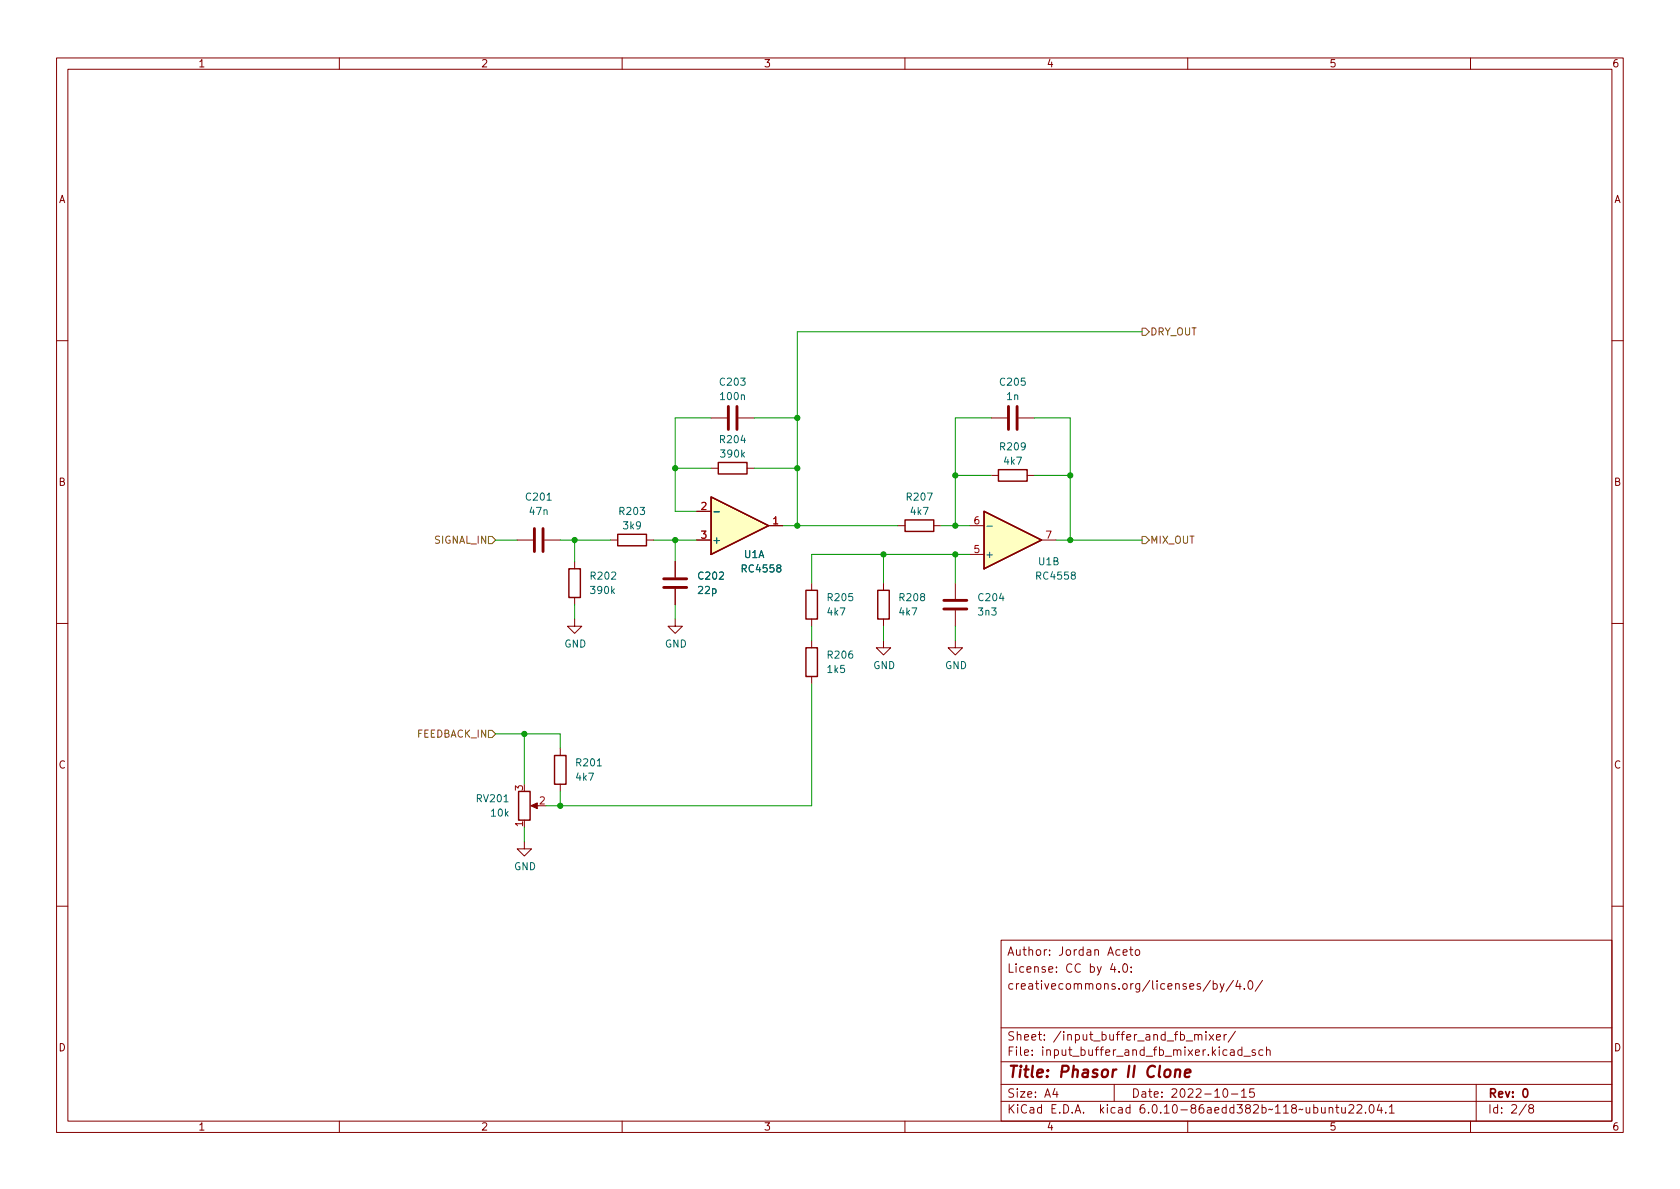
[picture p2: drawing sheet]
<svg xmlns="http://www.w3.org/2000/svg" width="297mm" height="210mm" viewBox="0 0 297 210" stroke-linecap="round" stroke-linejoin="round" font-family="sans-serif">
<g fill="none" stroke="#840000" stroke-width=".18">
<path d="M10 10.2h277v190.1h-277zM12 12.2h273v186.1h-273zM60 10.2v2M110 10.2v2M160 10.2v2M210 10.2v2M260 10.2v2M10 60.2h2M125.7 73.9h2.8M130.6 73.9h2.7M175.3 73.9h2.8M180.1 73.9h2.8"/>
<path d="M285 60.2h2M91.4 95.5h2.8M96.3 95.5h2.8M101.6 99.3v1.3M107.9 95.5h1.3M114.3 95.5h1.3M119.4 99.3v2.8M123.2 95.5h2.5M123.2 90.4h2.5M125.7 82.8h1.3M132.1 82.8h1.2M135.9 93h2.5"/>
<path d="M158.7 93h1.3M165.1 93h1.3M171.4 98h2.6M171.4 93h2.6M175.3 84.1h1.2M181.6 84.1h1.3M184.1 95.5h2.6M10 110.2h2M101.6 109.5v1.2h1.3l-1.3 1.3-1.3-1.3h1.3M101.6 105.7v1.2M119.4 109.5v1.2h1.2l-1.2 1.3-1.3-1.3h1.3M119.4 104.1v2.8"/>
<path d="M143.5 103.1v1.3M143.5 109.5v1.2M143.5 113.3v1.2M143.5 119.6v1.3M156.2 113.3v1.2h1.3l-1.3 1.3-1.3-1.3h1.3M156.2 103.1v1.3M156.2 109.5v1.2M168.9 113.3v1.2h1.3l-1.3 1.3-1.3-1.3h1.3M168.9 103.1v2.8M168.9 107.9v2.8M285 110.2h2M99.1 132.3v1.3"/>
<path d="M99.1 138.7v1.2M92.7 148.8v1.3h1.3l-1.3 1.3-1.3-1.3h1.3M94.2 142.5h1M10 160.2h2M177 166.3h108v32h-108zM196.7 170.4l-.3 1h.9M197.1 170.9v1M197.9 171.8v.1M198.6 168.4l.7-.1-.1-.3-.4-.1-.2 .2v.8h.6M198.6 170.6l.3-.2a.81 .81 0 0 1 .5 .7 .81 .81 0 0 1-.3 .8h-.1a.81 .81 0 0 1-.4-1.3zM199.7 167.9h.6M199.9 167.4v1.3l.4 .2"/>
<path d="M200 171.8v.1M200 171v.1M200.9 168l.3-.1 .3 .3v.4l-.3 .3h-.3l-.2-.3v-.4zM214 173.4l-1.3 1.9M214.5 174l.4-.1 .3 .3v.4l-.1 .3h-.6M214.5 173.4v1.5M215.7 173.9l.4 1M216.4 173.9l-.5 1.4-.2 .1M218.1 173.4l-1.3 1.9M218.9 173.4l-.4 1h.9M219.2 173.9v1M220 174.8v.1"/>
<path d="M220.8 173.6l.2-.2a.81 .81 0 0 1 .6 .7 .81 .81 0 0 1-.3 .8h-.2a.81 .81 0 0 1-.3-1.3zM223.2 173.4l-1.3 1.9M285 160.2h2M60 198.3v2M110 198.3v2M160 198.3v2M177 194.8h108M177 191.8h108M177 187.8h108M177 181.8h108M186.5 192.5l-.4 1h1M186.9 193v1"/>
<path d="M197 191.8v3M210 198.3v2M211.2 183.1l.2-.2 .4 .1 .1 .9M211.9 183.1l.2-.2 .3 .1 .1 .9M213.2 182.4v.2M213.2 182.9v1M213.8 182.9l.8 1M214.6 182.9l-.8 1M215.1 183.4l.7-.1-.1-.3-.4-.1-.2 .2v.8h.6M216.4 192.6l.2-.1a.81 .81 0 0 1 .6 .7 .81 .81 0 0 1-.3 .8h-.2a.81 .81 0 0 1-.6-.6 .81 .81 0 0 1 .3-.8zM216.4 182.9v1M216.9 182.9l-.3 .1-.2 .2"/>
<path d="M217.6 185.7h.5l.1 .9M217.7 193.5h1.2M218.2 186l-.5 .1a.29 .29 0 0 0-.2 .2 .29 .29 0 0 0 .2 .3h.5M218.4 182.4l-1.3 1.9M219.5 193l.4-.5v1.5M219.5 194h.9M219.6 185.7l-.5-.1-.2 .3v.4l.1 .3h.6M219.6 185.1v1.5M219.9 186.8h1.2M221.7 192.5h-.7l-.1 .7 .2-.1 .5 .1 .2 .2-.1 .5-.2 .1-.6-.1M221.9 185.7l-.3-.1-.2 .2v.3l.5 .1v.4h-.5M223.3 185.7l-.4-.1-.3 .3v.4l.1 .3h.6"/>
<path d="M223.9 185.8l.2-.2 .4 .1 .1 .9M223.9 185.1v1.5M235 196l.2-.2 .4 .1v.9M235 195.8v1M236.1 195.8h.6M236.4 195.3v1.3l.3 .2M237.2 195.8l.1 1h.3l.3-.1M237.9 195.8v1M238.5 195.5l.6-.2 .2 .2 .1 .3-1 1h1M239.9 195.5l.6-.2 .2 .2 .1 .3-.9 1h.9M241.4 196.7v.1M242.3 195.4l.1-.1a.81 .81 0 0 1 .6 .7 .81 .81 0 0 1-.3 .8h-.1a.81 .81 0 0 1-.6-.6 .81 .81 0 0 1 .3-.8z"/>
<path d="M243.9 195.3l-.4 1h.9M244.2 195.8v1M245 196.7v.1M245.6 195.8l.5-.5v1.5M245.6 196.8h.9M260 198.3v2M261 191.8v6.5M269.9 195.3l-1.3 1.9M270.6 196l-.3-.3 .1-.2 .2-.2 .4 .1 .2 .2-.1 .2-.7 .2-.1 .3v.2l.3 .3h.4l.2-.3-.1-.4-.2-.1"/>
</g>
<path d="M269.4 192.7l.2-.2a.8 .8 0 0 1 .5 .8 .8 .8 0 0 1-.5 .7l-.2-.1-.1-.4z" fill="none" stroke="#840000" stroke-width=".3"/>
<path d="M206 189.3a.52 .52 0 0 1 .6-.2 .52 .52 0 0 1 .4 .4l-.1 .6a.55 .55 0 0 1-.5 .4 .55 .55 0 0 1-.6-.4zM207.8 189.3a.49 .49 0 0 1 .9 .1l-.1 1.1M207.9 189.1l-.2 1.4M209.5 189.8l1-.2-.1-.4-.1-.1-.6 .1-.2 1 .2 .3 .6-.1" fill="none" stroke="#840000" stroke-width=".4"/>
<path d="M128.8 71.9v4M130.3 71.9v4M178.3 71.9v4M179.8 71.9v4M94.5 93.5v4M96 93.5v4M117.3 103.9h4.1M117.3 102.4h4.1M166.9 107.7h4M166.9 106.2h4" fill="none" stroke="#840000" stroke-width=".51"/>
<path d="M109.2 94.5h5.1v2h-5.1zM125.7 87.9l10.2 5.1-10.2 5zM127 81.8h5.1v2h-5.1zM160 91.9h5.1v2.1h-5.1zM174 90.4l10.1 5.1-10.1 5.1zM176.5 83.1h5.1v2h-5.1zM100.6 100.6h2v5.1h-2zM142.5 104.4h2v5.1h-2zM142.5 114.5h2v5.1h-2zM155.2 104.4h2v5.1h-2zM91.7 139.9h2v5.1h-2zM98 133.6h2.1v5.1h-2.1z" fill="none" stroke="#840000" stroke-width=".25"/>
<path d="M93.9 142.5l1.1-.5v1z" fill="#840000" stroke="#840000" stroke-width=".18"/>
<g fill="#ffffc2" stroke="#ffffc2" stroke-width=".18">
<path d="M174 90.4l10.1 5.1-10.1 5.1z"/>
<path d="M125.7 87.9l10.2 5.1-10.2 5z"/>
</g>
<path d="M126.2 90.5h1M174.5 93h1" fill="none" stroke="#006464" stroke-width=".18"/>
<path d="M201.9 58h.7l.6 .7-.6 .6h-.7zM86.4 94.9h.6l.6 .6-.6 .6h-.6zM201.9 94.9h.7l.6 .6-.6 .6h-.7zM86.4 129.2h.6l.6 .6-.6 .6h-.6z" fill="none" stroke="#725600" stroke-width=".18"/>
<g fill="none" stroke="#009600" stroke-width=".18">
<path d="M201.9 58.7h-60.9v34.3M125.7 73.9h-6.3v16.5h3.8M133.3 73.9h7.7M175.3 73.9h-6.4v19.1M182.9 73.9h6.3v21.6M87.6 95.5h3.8M99.1 95.5h8.8M101.6 95.5v3.8M115.6 95.5h7.6M119.4 95.5v3.8M119.4 82.8h6.3M133.3 82.8h7.7"/>
<path d="M138.4 93h20.3M156.2 98v5.1M166.4 93h5M168.9 98v5.1M168.9 84.1h6.4M171.4 98h-27.9v5.1M182.9 84.1h6.3M186.7 95.5h15.2M101.6 106.9v2.6M119.4 106.9v2.6M143.5 110.7v2.6M156.2 110.7v2.6"/>
<path d="M168.9 110.7v2.6M87.6 129.8h11.5v2.5M92.7 129.8v8.9M99.1 139.9v2.6M143.5 120.9v21.6h-47M92.7 146.3v2.5"/>
</g>
<g fill="#009600" stroke="#009600" stroke-width=".18">
<circle cx="99.1" cy="142.5" r=".46"/>
<circle cx="119.4" cy="82.8" r=".46"/>
<circle cx="119.4" cy="95.5" r=".46"/>
<circle cx="92.7" cy="129.8" r=".46"/>
<circle cx="101.6" cy="95.5" r=".46"/>
<circle cx="168.9" cy="84.1" r=".46"/>
<circle cx="168.9" cy="93" r=".46"/>
<circle cx="189.2" cy="95.5" r=".46"/>
<circle cx="189.2" cy="84.1" r=".46"/>
<circle cx="141" cy="73.9" r=".46"/>
<circle cx="141" cy="93" r=".46"/>
<circle cx="141" cy="82.8" r=".46"/>
<circle cx="168.9" cy="98" r=".46"/>
<circle cx="156.2" cy="98" r=".46"/>
</g>
<text font-size="2.8" fill="#840000" x="178" y="190.6">Title: Phasor II Clone</text>
<g font-size="2.1" fill="#840000">
<text x="178" y="172">License: CC by 4.0:</text>
<text x="178" y="169">Author: Jordan Aceto</text>
<text x="178" y="175">creativecommons.org/licenses/by/4.0/</text>
<text x="178" y="184">Sheet: /input_buffer_and_fb_mixer/</text>
<text x="178" y="186.7">File: input_buffer_and_fb_mixer.kicad_sch</text>
<text x="178" y="196.9">KiCad E.D.A. kicad 6.0.10-86aedd382b~118~ubuntu22.04.1</text>
<text x="178" y="194.1">Size: A4</text>
<text x="200" y="194.1">Date: 2022-10-15</text>
<text x="263" y="194.1">Rev: 0</text>
<text x="263" y="196.9">Id: 2/8</text>
</g>
<g font-size="1.8" fill="#840000">
<text x="35" y="11.9">1</text>
<text x="85" y="11.9">2</text>
<text x="135" y="11.9">3</text>
<text x="185" y="11.9">4</text>
<text x="235" y="11.9">5</text>
<text x="285" y="11.9">6</text>
<text x="10.3" y="35.9">A</text>
<text x="285.3" y="35.9">A</text>
<text x="10.3" y="85.9">B</text>
<text x="285.3" y="85.9">B</text>
<text x="10.3" y="135.9">C</text>
<text x="285.3" y="135.9">C</text>
<text x="10.3" y="185.9">D</text>
<text x="285.3" y="185.9">D</text>
<text x="35" y="199.9">1</text>
<text x="85" y="199.9">2</text>
<text x="135" y="199.9">3</text>
<text x="185" y="199.9">4</text>
<text x="235" y="199.9">5</text>
<text x="285" y="199.9">6</text>
</g>
<g font-size="1.8" fill="#725600">
<text x="203.3" y="59.3">DRY_OUT</text>
<text x="76.8" y="96.1">SIGNAL_IN</text>
<text x="203.3" y="96.1">MIX_OUT</text>
<text x="73.7" y="130.4">FEEDBACK_IN</text>
</g>
<g font-size="1.8" fill="#006464">
<text x="127.4" y="68.2">C203</text>
<text x="127.5" y="70.7">100n</text>
<text x="177" y="68.2">C205</text>
<text x="178" y="70.7">1n</text>
<text x="127.4" y="78.4">R204</text>
<text x="127.6" y="80.9">390k</text>
<text x="177" y="79.6">R209</text>
<text x="177.6" y="82.2">4k7</text>
<text x="93.1" y="88.5">C201</text>
<text x="160.4" y="88.5">R207</text>
<text x="93.7" y="91.1">47n</text>
<text x="109.6" y="91.1">R203</text>
<text x="110.3" y="93.6">3k9</text>
<text x="161.1" y="91.1">4k7</text>
<text x="125.9" y="96.1">+</text>
<text x="131.4" y="101.2">RC4558</text>
<text x="131.6" y="98.7">U1A</text>
<text x="174.1" y="98.7">+</text>
<text x="183.7" y="99.9">U1B</text>
<text x="104.6" y="102.5">R202</text>
<text x="104.6" y="105">390k</text>
<text x="123.5" y="105">22p</text>
<text x="123.6" y="102.5">C202</text>
<text x="146.5" y="106.3">R205</text>
<text x="159.2" y="106.3">R208</text>
<text x="173.1" y="106.3">C204</text>
<text x="183.4" y="102.5">RC4558</text>
<text x="146.4" y="108.8">4k7</text>
<text x="159.1" y="108.8">4k7</text>
<text x="173.1" y="108.8">3n3</text>
<text x="99.8" y="114.5">GND</text>
<text x="117.5" y="114.5">GND</text>
<text x="146.4" y="119">1k5</text>
<text x="146.5" y="116.5">R206</text>
<text x="154.4" y="118.3">GND</text>
<text x="167.1" y="118.3">GND</text>
<text x="102" y="135.5">R201</text>
<text x="84.4" y="141.9">RV201</text>
<text x="101.9" y="138">4k7</text>
<text x="86.9" y="144.4">10k</text>
<text x="90.9" y="153.9">GND</text>
</g>
<g font-size="1.8" fill="#a90000">
<text x="124" y="90.2">2</text>
<text x="124" y="95.2">3</text>
<text x="136.7" y="92.7">1</text>
<text x="172.2" y="92.7">6</text>
<text x="184.9" y="95.2">7</text>
<text x="172.2" y="97.8">5</text>
<text x="92.5" y="139.8" transform="rotate(-90 92.5 139.8)">3</text>
<text x="95.4" y="142.2">2</text>
<text x="92.5" y="146.2" transform="rotate(-90 92.5 146.2)">1</text>
</g>
</svg>
